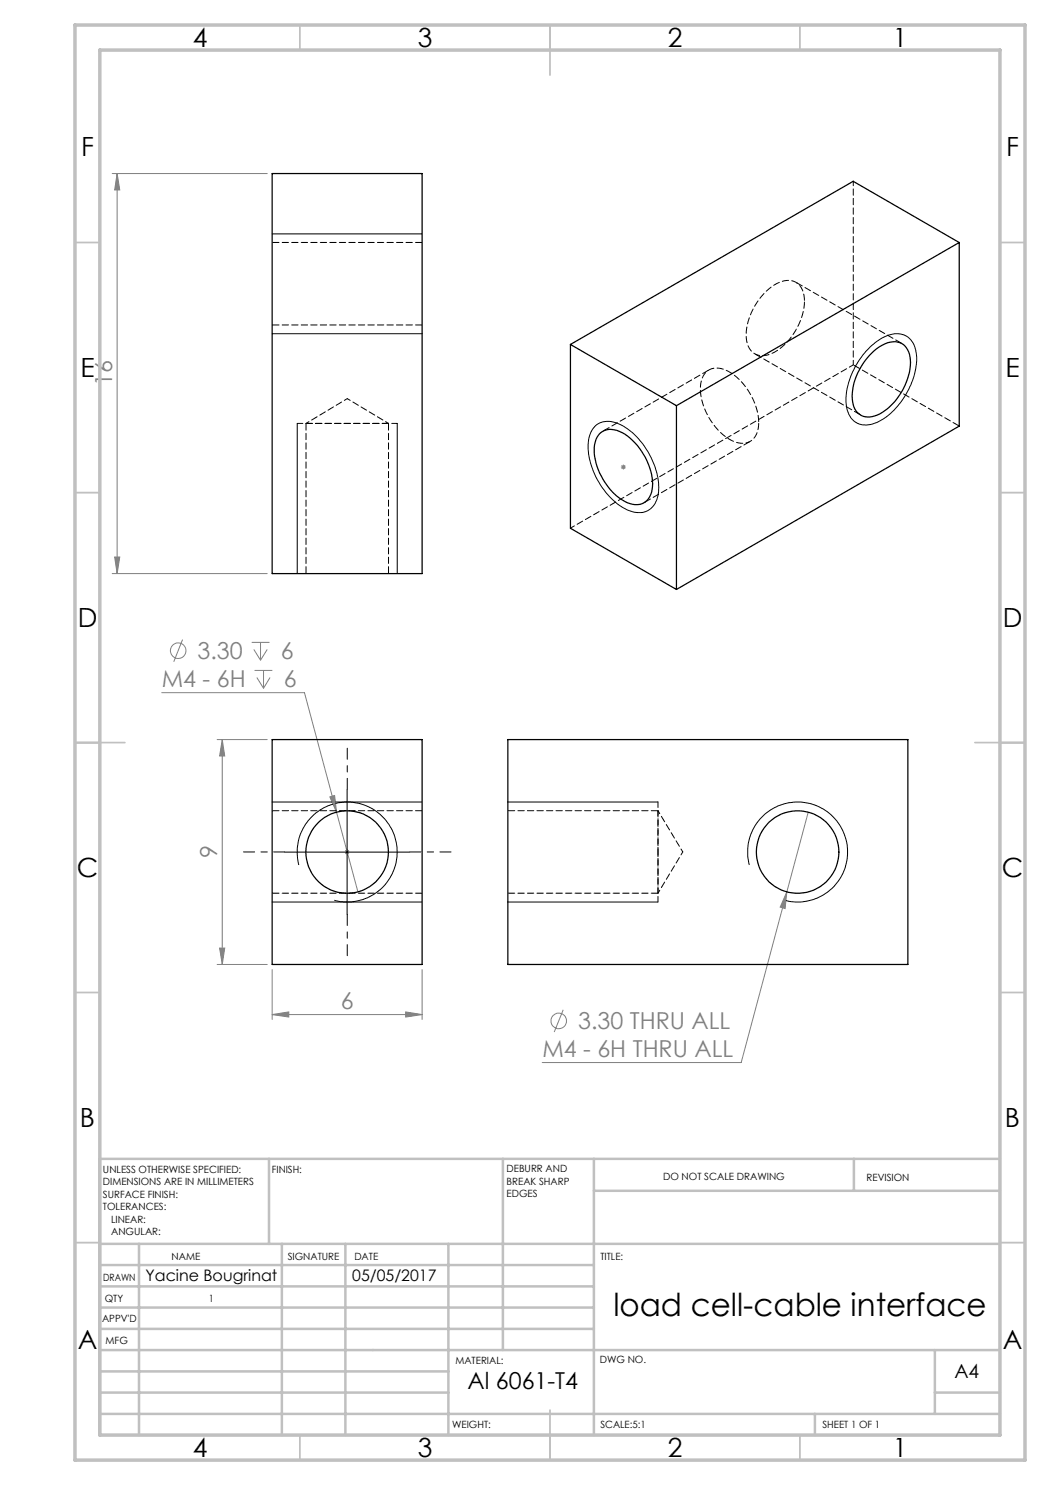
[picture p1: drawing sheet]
<svg xmlns="http://www.w3.org/2000/svg" width="210mm" height="297mm" viewBox="0 0 210 297" stroke-linecap="round" stroke-linejoin="round" font-family="sans-serif">
<g fill="none" stroke="#808080" stroke-width=".2">
<path d="M22.4 34.7h31M23.4 34.7l.6 3.3h-1.1zM23.4 34.7v80M124.2 93.4h1M124.3 93.1l.7 .7M124.7 92.9v1M125 93.1l-.7 .7M22.4 114.7h31M22.9 111.4h1.1l-.6 3.3zM32.3 138.5h28.6l10.7 39.9M36.5 127.9l-1.8 4.5M50.3 128.5h3.6"/>
<path d="M50.8 129.9l1.3 2.1M50.9 134.1h3.6M51.4 135.5l1.3 2.2M52.1 128.5v3.5M52.7 134.1v3.6M53.4 129.9l-1.3 2.1M54 135.5l-1.3 2.2M43.4 147.9h10M44.4 147.9l.5 3.3h-1zM44.4 147.9v45M66 159.4l.9-.3 .4 3.4zM68.9 170.4h1"/>
<path d="M69.1 170l.7 .8M69.4 169.9v1M69.8 170l-.7 .8M157.4 178.4l-.4 3.3-1-.3zM161.6 162.5l-13.4 50h-39.8M43.4 192.9h10M43.9 189.6h1l-.5 3.3zM54.4 193.9v10M84.4 193.9v10M54.4 202.9l3.3-.5v1zM54.4 202.9h30M81.1 202.4l3.3 .5-3.3 .5z"/>
<path d="M112.6 202l-1.8 4.4"/>
<circle cx="35.6" cy="130.1" r="1.55"/>
<circle cx="111.8" cy="204.2" r="1.55"/>
</g>
<g fill="none" stroke="#000" stroke-width=".2">
<path d="M54.4 46.8h30M54.4 66.7h30M174.1 69.4a7.6 7.6 0 0 1 6.1-2.6 4.3 4.3 0 0 1 3.1 4.3 15.1 15.1 0 0 1-8 13.4 3.9 3.9 0 0 1-5.5-1.7 10.9 10.9 0 0 1 .9-8.8l1.9-3.1zM59.4 84.7v30M79.4 84.7v30M119 85.3a4.4 4.4 0 0 1 5.4-.2 15.2 15.2 0 0 1 7.3 13.4 4 4 0 0 1-6.1 3.6 15.1 15.1 0 0 1-7.6-10.1 7.4 7.4 0 0 1 1-6.7zM69.4 157.9v25M54.4 160.4h30M56.9 170.4h25.1M59.8 173a10 10 0 0 1 8.7-12.6 10 10 0 0 1 10.9 10.8 10 10 0 0 1-12.5 8.9M101.6 160.4h30M149.9 173a10 10 0 0 1 8.7-12.6 10 10 0 0 1 10.9 10.8 10 10 0 0 1-12.5 8.9"/>
<path d="M54.4 180.4h30M101.6 180.4h30"/>
</g>
<g fill="none" stroke="#c0c0c0" stroke-width=".35">
<path d="M60 5v5M110 5v10M160 5v5M15 48.5h5M200 48.5h5M15 98.5h5M200 98.5h5M15 148.5h10M195 148.5h10M15 198.5h5M200 198.5h5M15 248.5h5"/>
<path d="M200 248.5h5M60 287v5M110 282v10M160 287v5"/>
</g>
<g fill="none" stroke="#c0c0c0" stroke-width=".5">
<path d="M53.8 231.8v17M100.6 231.8v38.2M118.8 231.8v55.2M118.8 238.2h81.2M170.8 231.8v6.4M200 231.8h-180v55.2M20 248.8h180M20 257.3h98.8M20 253h98.8M27.8 248.8v38.2M56.4 248.8v38.2M69.1 248.8v38.2"/>
<path d="M89.7 248.8v38.2M20 265.8h98.8M20 261.5h98.8M20 278.5h69.7M20 274.3h69.7M20 270h180M187 278.5h13M187 270v12.8M20 282.8h180M163 282.8v4.2"/>
</g>
<path d="M15 5h190v287h-190zM20 10h180v277h-180z" fill="none" stroke="#c0c0c0" stroke-width=".7"/>
<path d="M79.5 84.7h-20M131.6 180.4v-20" fill="none" stroke="#000" stroke-width=".2" stroke-dasharray="1.3 .6" stroke-dashoffset=".2"/>
<path d="M69.5 157.9v-8.3M57 170.4h-8.3M82 170.4h8.2M69.5 182.9v8.2" fill="none" stroke="#000" stroke-width=".2" stroke-dasharray="15.2 1.3 1.3 1.3" stroke-dashoffset="13"/>
<g fill="#808080">
<path d="M66 159.4l1.3 3.1-.4-3.4zM54.4 202.9l3.3-.5v1zM81.1 202.4l3.3 .5-3.3 .5zM157.4 178.4l-1.4 3 1 .3z"/>
<path d="M44.4 147.9l.5 3.3h-1zM43.9 189.6h1l-.5 3.3zM23.4 34.7l.6 3.3h-1.1zM22.9 111.4h1.1l-.6 3.3z"/>
</g>
<g fill="none" stroke="#000" stroke-width=".25">
<path d="M54.4 34.7h30v80h-30zM191.8 48.5v36.7l-56.5 32.7M191.8 48.5l-56.5 32.6M191.8 48.5l-21.2-12.2-56.5 32.6M114.1 68.9l21.2 12.2M114.1 68.9v36.8l21.2 12.2M174.4 70.5a6.2 6.2 0 0 1 5.1-2.1 3.5 3.5 0 0 1 2.6 3.5 12.4 12.4 0 0 1-6.6 11.1 3.3 3.3 0 0 1-5-3.2 12.4 12.4 0 0 1 3.9-9.3zM119.9 86.7a3.6 3.6 0 0 1 4.5-.2 12.4 12.4 0 0 1 6 11.4 3.3 3.3 0 0 1-5 2.6 12.4 12.4 0 0 1-6.5-11.6l.3-1zM135.3 81.1v36.8M54.4 147.9h30v45h-30zM101.6 147.9h80v45h-80z"/>
<circle cx="69.4" cy="170.4" r="8.3"/>
<circle cx="159.5" cy="170.4" r="8.3"/>
</g>
<path d="M84.5 48.5h-30M54.5 65h30M61.2 84.7v30M77.7 114.7v-30M54.5 178.6h30M84.5 162.1h-30M101.6 178.6h30M131.6 162.1h-30" fill="none" stroke="#000" stroke-width=".2" stroke-dasharray="1.3 .6" stroke-dashoffset="-.1"/>
<path d="M141.8 74l-21.2 12.2M150.9 70.8l21.3 12.2M160.9 60.2a3.7 3.7 0 0 0-2.6-4.1 7 7 0 0 0-6 3.2 11.6 11.6 0 0 0-2.9 9.3 3.2 3.2 0 0 0 4.9 2.1 12.6 12.6 0 0 0 6.6-10.5M170.7 73l21.2 12.2M180.4 68.7l-21.2-12.2M151.7 84.5a12.6 12.6 0 0 0-6.6-10.5 3.4 3.4 0 0 0-5 3.2 12.5 12.5 0 0 0 6.6 11.1 3.4 3.4 0 0 0 5-3.2v-.6M128.8 100.5l21.2-12.2" fill="none" stroke="#000" stroke-width=".2" stroke-dasharray="1.3 .6" stroke-dashoffset="-.2"/>
<path d="M170.7 36.2v36.8M114.1 105.6l56.6-32.6" fill="none" stroke="#000" stroke-width=".2" stroke-dasharray="1.3 .6" stroke-dashoffset=".4"/>
<path d="M131.6 170.4v-8.3M131.6 178.6v-8.2" fill="none" stroke="#000" stroke-width=".2" stroke-dasharray="1.3 .6" stroke-dashoffset=".3"/>
<path d="M69.5 79.7l-8.3 5M77.7 84.7l-8.2-5M131.6 178.6l5-8.2M136.6 170.4l-5-8.3" fill="none" stroke="#000" stroke-width=".2" stroke-dasharray="1.3 .6" stroke-dashoffset=".6"/>
<path d="M77.7 84.7h-16.5" fill="none" stroke="#000" stroke-width=".2" stroke-dasharray="1.3 .6"/>
<text font-size="6.3" x="122.7" y="263.2">load cell-cable interface</text>
<g font-size="5.3">
<text x="38.5" y="9.5">4</text>
<text x="83.5" y="9.5">3</text>
<text x="133.6" y="9.5">2</text>
<text x="178.6" y="9.5">1</text>
<text x="16.2" y="31.3">F</text>
<text x="201.2" y="31.3">F</text>
<text x="16.1" y="75.5">E</text>
<text x="201.1" y="75.5">E</text>
<text x="15.5" y="125.5">D</text>
<text x="200.5" y="125.5">D</text>
<text x="15.4" y="175.5">C</text>
<text x="200.4" y="175.5">C</text>
<text x="16" y="225.5">B</text>
<text x="201" y="225.5">B</text>
<text x="15.5" y="269.8">A</text>
<text x="200.5" y="269.8">A</text>
<text x="38.5" y="291.5">4</text>
<text x="83.5" y="291.5">3</text>
<text x="133.6" y="291.5">2</text>
<text x="178.6" y="291.5">1</text>
</g>
<g font-size="4.7" fill="#808080">
<text x="22.4" y="77.3" transform="rotate(-90 22.4 77.3)">16</text>
<text x="39.5" y="131.8">3.30</text>
<text x="56.2" y="131.8">6</text>
<text x="32.4" y="137.4">M4 - 6H</text>
<text x="56.7" y="137.4">6</text>
<text x="43.4" y="171.7" transform="rotate(-90 43.4 171.7)">9</text>
<text x="68.2" y="201.9">6</text>
<text x="115.6" y="205.9">3.30 THRU ALL</text>
<text x="108.5" y="211.5">M4 - 6H THRU ALL</text>
</g>
<text font-size="4.7" x="93.5" y="277.9">Al 6061-T4</text>
<text font-size="3.9" x="190.9" y="275.5">A4</text>
<g font-size="3.2">
<text x="29.1" y="256.1">Yacine Bougrinat</text>
<text x="70.4" y="256.2">05/05/2017</text>
</g>
<g font-size="2">
<text x="20.6" y="234.6">UNLESS OTHERWISE SPECIFIED:</text>
<text x="20.6" y="237.1">DIMENSIONS ARE IN MILLIMETERS</text>
<text x="20.6" y="239.6">SURFACE FINISH:</text>
<text x="54.4" y="234.6">FINISH:</text>
<text x="101.3" y="234.5">DEBURR AND</text>
<text x="101.3" y="237">BREAK SHARP</text>
<text x="101.3" y="239.5">EDGES</text>
<text x="132.6" y="236">DO NOT SCALE DRAWING</text>
<text x="173.3" y="236.2">REVISION</text>
<text x="20.6" y="242.1">TOLERANCES:</text>
<text x="22.2" y="244.6">LINEAR:</text>
<text x="22.2" y="247.1">ANGULAR:</text>
<text x="34.3" y="252">NAME</text>
<text x="57.5" y="251.9">SIGNATURE</text>
<text x="70.9" y="251.9">DATE</text>
<text x="120.1" y="251.9">TITLE:</text>
<text x="20.6" y="256.1">DRAWN</text>
<text x="20.9" y="260.3">QTY</text>
<text x="41.8" y="260.3">1</text>
<text x="20.4" y="264.4">APPV'D</text>
<text x="21.1" y="268.8">MFG</text>
<text x="91.1" y="272.9">MATERIAL:</text>
<text x="120" y="272.5">DWG NO.</text>
<text x="90.4" y="285.6">WEIGHT:</text>
<text x="120.1" y="285.6">SCALE:5:1</text>
<text x="164.5" y="285.6">SHEET 1 OF 1</text>
</g>
</svg>
